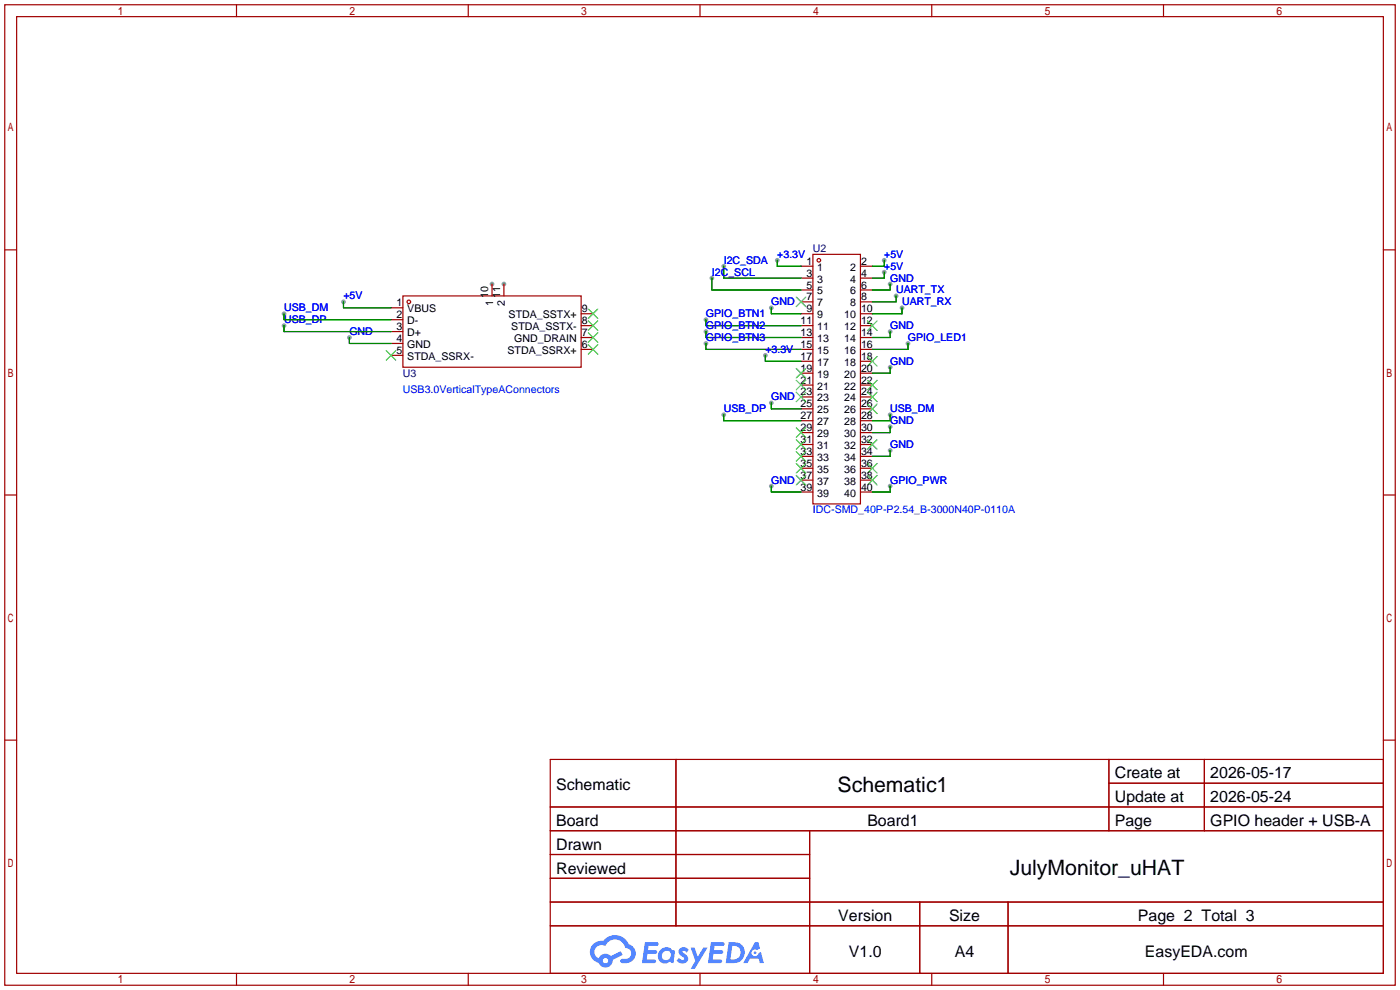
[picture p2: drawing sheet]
<svg xmlns="http://www.w3.org/2000/svg" width="299mm" height="212mm" viewBox="0 0 299 212" stroke-linecap="round" stroke-linejoin="round" font-family="sans-serif">
<g fill="#999">
<circle cx="105.2" cy="60.7" r=".51"/>
<circle cx="107.7" cy="60.7" r=".51"/>
<circle cx="189" cy="55.6" r=".51"/>
<circle cx="189" cy="58.2" r=".51"/>
<circle cx="190.2" cy="60.7" r=".51"/>
<circle cx="164.8" cy="65.8" r=".51"/>
<circle cx="190.2" cy="70.9" r=".51"/>
<circle cx="190.2" cy="78.5" r=".51"/>
<circle cx="190.2" cy="91.2" r=".51"/>
<circle cx="164.8" cy="86.1" r=".51"/>
<circle cx="190.2" cy="96.3" r=".51"/>
<circle cx="164.8" cy="103.9" r=".51"/>
<circle cx="154.7" cy="56.9" r=".51"/>
<circle cx="152.1" cy="59.4" r=".51"/>
<circle cx="150.9" cy="68.3" r=".51"/>
<circle cx="150.9" cy="70.9" r=".51"/>
<circle cx="150.9" cy="73.4" r=".51"/>
<circle cx="194.1" cy="73.4" r=".51"/>
<circle cx="166.1" cy="55.6" r=".51"/>
<circle cx="163.6" cy="75.9" r=".51"/>
<circle cx="191.5" cy="63.2" r=".51"/>
<circle cx="192.8" cy="65.8" r=".51"/>
<circle cx="73.4" cy="64.5" r=".51"/>
<circle cx="74.7" cy="72.1" r=".51"/>
<circle cx="60.7" cy="69.6" r=".51"/>
<circle cx="60.7" cy="67.1" r=".51"/>
<circle cx="154.7" cy="88.6" r=".51"/>
<circle cx="190.2" cy="88.6" r=".51"/>
<circle cx="190.2" cy="103.9" r=".51"/>
</g>
<g fill="none" stroke="#a10000" stroke-width=".25">
<path d="M1 1h297.2v209.6h-297.2zM3.6 3.6h292.1v204.4h-292.1zM50.5 1v2.6M100.1 1v2.6M149.6 1v2.6M199.1 1v2.6M248.7 1v2.6M1 53.4h2.6M295.7 53.4h2.5M1 105.8h2.6M295.7 105.8h2.5M1 158.2h2.6"/>
<path d="M295.7 158.2h2.5M117.6 162.3h178.1v45.7h-178.1zM117.6 172.5h178.1M117.6 177.5h178.1M144.5 162.3v35.6M173 177.5v30.5M237 162.3v15.2M237 167.4h58.7M257.4 162.3v15.2M117.6 182.6h55.4M117.6 192.8h178.1M117.6 187.7h55.4"/>
<path d="M117.6 197.9h178.1M196.6 192.8v15.2M215.4 192.8v15.2M50.5 208v2.6M100.1 208v2.6M149.6 208v2.6M199.1 208v2.6M248.7 208v2.6"/>
</g>
<g fill="#5487ff">
<path d="M145.3 202.7a1.3 1.3 0 0 1 1.9 .3l-.4 .6a.54 .54 0 0 0-.9-.2l.1 .2a1.34 1.34 0 0 1 .9 1.8 1.47 1.47 0 0 1-2.3-.1l.5-.6 .8 .5a.31 .31 0 0 0 .4-.3 .31 .31 0 0 0-.3-.4 1.12 1.12 0 0 1-.7-1.8z"/>
<path d="M147.6 202.5h.9l.6 2 1.2-2h.9l-2.7 4.6h-.9l1-1.7z"/>
<path d="M137.8 201.4h1.7a1.31 1.31 0 0 1 1.2 .2 .4 .4 0 0 1-.3 .5l-1.8 .1-.1 .9h1.6a.4 .4 0 0 1 .4 .4 .4 .4 0 0 1-.5 .4h-1.6l-.2 1.2h1.4a.46 .46 0 0 1 .5 0 .46 .46 0 0 1 .1 .5l-.4 .2h-2.6z"/>
<path d="M151.9 201.4h1.7a1.32 1.32 0 0 1 1.2 .2 .39 .39 0 0 1-.3 .5l-1.8 .1-.1 .9h1.6a.4 .4 0 0 1 .4 .4 .4 .4 0 0 1-.4 .4h-1.7l-.2 1.2h1.4a.46 .46 0 0 1 .5 0 .46 .46 0 0 1 .1 .5l-.4 .2h-2.6z"/>
<path d="M161.3 201.4h.8l.3 1.3-.6 .4a.75 .75 0 0 0-1.1 .3 .75 .75 0 0 0 .5 1 .75 .75 0 0 0 .9-.7l.5-.2 .6 2.3h-.8l-.3-.9h-1.8l-.5 .9h-1z"/>
<path d="M155.7 201.4l-.6 4.4h1.5a2.27 2.27 0 0 0 2.6-2.2 2.27 2.27 0 0 0-2.7-2.2zM156.5 202.1a1.5 1.5 0 0 1 1.8 1.6 1.5 1.5 0 0 1-1.9 1.4h-.3z"/>
<path d="M141.2 203a1.6 1.6 0 0 0-.3 2.3 1.6 1.6 0 0 0 2.3 .2l.7 .3 .3-2.4-.1-.3-.5-.1a1.58 1.58 0 0 0-2.4 0zM141.8 203.5a.98 .98 0 0 1 1.6 .4 .98 .98 0 0 1-1.1 1.3 .94 .94 0 0 1-.9-.7 .94 .94 0 0 1 .4-1z"/>
<path d="M126.8 201.8a2.37 2.37 0 0 0 1.1 4 1.54 1.54 0 0 0 1.8 1 1.54 1.54 0 0 0 1.2-1.6l2.2-1.1-.5-.8-2 1a1.57 1.57 0 0 0-2.7 .5 1.5 1.5 0 0 1-.7-2.1 1.5 1.5 0 0 1 2.2-.5 2.23 2.23 0 0 1 2.3-1.4 2.23 2.23 0 0 1 2 1.8 1.16 1.16 0 0 1 1.2 1.1 1.16 1.16 0 0 1-1.1 1.2h-.7a.47 .47 0 0 0-.5 .4 .47 .47 0 0 0 .4 .5 2.17 2.17 0 0 0 2.5-.9 2.17 2.17 0 0 0-.3-2.7l-.8-.4a3.2 3.2 0 0 0-5.5-.7l-1.1 .1zM128.8 205.3a.6 .6 0 0 1 1.2 0 .6 .6 0 0 1-1.2 0z"/>
<circle cx="161.4" cy="203.6" r=".28"/>
</g>
<g fill="none" stroke="#a10000" stroke-width=".25">
<path d="M171.2 56.9h2.5M171.2 59.4h2.5M173.7 54.4h10.2v53.3h-10.2zM183.9 56.9h2.5M183.9 59.4h2.5M83.6 65.8h2.5M83.6 68.3h2.5M83.6 70.9h2.5M83.6 73.4h2.5M83.6 75.9h2.5M86.1 63.2h38.1v15.3h-38.1zM105.2 60.7v2.5"/>
<path d="M107.7 60.7v2.5M124.2 67.1h2.5M124.2 69.6h2.5M124.2 72.1h2.5M124.2 74.7h2.5M171.2 62h2.5M171.2 64.5h2.5M171.2 67.1h2.5M171.2 69.6h2.5M171.2 72.1h2.5M171.2 74.7h2.5M171.2 77.2h2.5"/>
<path d="M171.2 79.8h2.5M183.9 62h2.5M183.9 64.5h2.5M183.9 67.1h2.5M183.9 69.6h2.5M183.9 72.1h2.5M183.9 74.7h2.5M183.9 77.2h2.5M183.9 79.8h2.5M171.2 97.5h2.5M171.2 95h2.5M171.2 92.5h2.5"/>
<path d="M171.2 89.9h2.5M171.2 87.4h2.5M171.2 84.8h2.5M171.2 82.3h2.5M183.9 97.5h2.5M183.9 95h2.5M183.9 92.5h2.5M183.9 89.9h2.5M183.9 87.4h2.5M183.9 84.8h2.5M183.9 82.3h2.5M171.2 105.2h2.5"/>
<path d="M171.2 102.6h2.5M171.2 100.1h2.5M183.9 105.2h2.5M183.9 102.6h2.5M183.9 100.1h2.5"/>
<circle cx="175" cy="55.6" r=".38"/>
<circle cx="87.4" cy="64.5" r=".38"/>
</g>
<g fill="none" stroke="#3c3" stroke-width=".25">
<path d="M82.5 74.9l2.1 2.1M84.6 74.9l-2.1 2.1M125.7 73.7l2.1 2M125.7 71.1l2.1 2.1M125.7 68.6l2.1 2M125.7 66l2.1 2.1M127.8 73.7l-2.1 2M127.8 71.1l-2.1 2.1M127.8 68.6l-2.1 2M127.8 66l-2.1 2.1M170.2 78.7l2 2.1M170.2 63.5l2 2"/>
<path d="M172.2 78.7l-2 2.1M172.2 63.5l-2 2M185.4 68.6l2.1 2M185.4 76.2l2.1 2M187.5 68.6l-2.1 2M187.5 76.2l-2.1 2M170.2 99.1l2 2M170.2 96.5l2 2.1M170.2 94l2 2M170.2 91.4l2 2.1M170.2 83.8l2 2.1M170.2 81.3l2 2"/>
<path d="M172.2 99.1l-2 2M172.2 96.5l-2 2.1M172.2 94l-2 2M172.2 83.8l-2 2.1M172.2 91.4l-2 2.1M172.2 81.3l-2 2M185.4 99.1l2.1 2M185.4 81.3l2.1 2M185.4 94l2.1 2M185.4 83.8l2.1 2.1M185.4 86.4l2.1 2M187.5 86.4l-2.1 2"/>
<path d="M187.5 83.8l-2.1 2.1M187.5 81.3l-2.1 2M187.5 94l-2.1 2M187.5 99.1l-2.1 2M170.2 101.6l2 2M172.2 101.6l-2 2M185.4 101.6l2.1 2M187.5 101.6l-2.1 2"/>
</g>
<g fill="none" stroke="#008700" stroke-width=".25">
<path d="M152.1 59.4v2.6h19.1M154.7 56.9v2.5h16.5M166.1 55.6v1.3h5.1M189 55.6v1.3h-2.6M189 58.2v1.2h-2.6M60.7 69.6v1.3h22.9M60.7 67.1v1.2h22.9M73.4 64.5v1.3h10.2M74.7 72.1v1.3h8.9M150.9 70.9v1.2h20.3M150.9 68.3v1.3h20.3M150.9 73.4v1.3h20.3"/>
<path d="M163.6 75.9v1.3h7.6M164.8 65.8v1.3h6.4M190.2 60.7v1.3h-3.8M190.2 70.9v1.2h-3.8M190.2 78.5v1.3h-3.8M191.5 63.2v1.3h-5.1M192.8 65.8v1.3h-6.4M194.1 73.4v1.3h-7.7M154.7 88.6v1.3h16.5M164.8 86.1v1.3h6.4M190.2 88.6v1.3h-3.8M190.2 91.2v1.3h-3.8"/>
<path d="M190.2 96.3v1.2h-3.8M164.8 103.9v1.3h6.4M190.2 103.9v1.3h-3.8"/>
</g>
<g font-size="4.5">
<text x="179" y="169.2">Schematic1</text>
<text x="215.8" y="187">JulyMonitor_uHAT</text>
</g>
<g font-size="3.4">
<text x="238.3" y="166.4">Create at</text>
<text x="258.7" y="166.4">2026-05-17</text>
<text x="118.9" y="168.9">Schematic</text>
<text x="238.3" y="171.4">Update at</text>
<text x="258.7" y="171.4">2026-05-24</text>
<text x="118.9" y="176.5">Board</text>
<text x="185.4" y="176.5">Board1</text>
<text x="238.3" y="176.5">Page</text>
<text x="258.7" y="176.5">GPIO header + USB-A</text>
<text x="118.9" y="181.6">Drawn</text>
<text x="118.9" y="186.7">Reviewed</text>
<text x="179.2" y="196.8">Version</text>
<text x="202.8" y="196.8">Size</text>
<text x="243.2" y="196.8">Page 2 Total 3</text>
<text x="181.4" y="204.5">V1.0</text>
<text x="204.1" y="204.5">A4</text>
<text x="244.7" y="204.5">EasyEDA.com</text>
</g>
<g font-size="2.3" fill="#000080">
<text x="173.7" y="53.8">U2</text>
<text x="86.1" y="80.5">U3</text>
</g>
<g font-size="2.3" fill="#00f">
<text x="152.1" y="58.9">I2C_SCL</text>
<text x="154.7" y="56.4">I2C_SDA</text>
<text x="166.1" y="55.1">+3.3V</text>
<text x="189" y="55.1">+5V</text>
<text x="189" y="57.6">+5V</text>
<text x="73.4" y="64">+5V</text>
<text x="164.8" y="65.2">GND</text>
<text x="190.2" y="60.2">GND</text>
<text x="191.5" y="62.7">UART_TX</text>
<text x="192.8" y="65.2">UART_RX</text>
<text x="60.7" y="69.1">USB_DP</text>
<text x="60.7" y="66.5">USB_DM</text>
<text x="74.7" y="71.6">GND</text>
<text x="150.9" y="67.8">GPIO_BTN1</text>
<text x="150.9" y="70.3">GPIO_BTN2</text>
<text x="190.2" y="70.3">GND</text>
<text x="150.9" y="72.9">GPIO_BTN3</text>
<text x="163.6" y="75.4">+3.3V</text>
<text x="190.2" y="77.9">GND</text>
<text x="194.1" y="72.9">GPIO_LED1</text>
<text x="86.1" y="84">USB3.0VerticalTypeAConnectors</text>
<text x="154.7" y="88.1">USB_DP</text>
<text x="164.8" y="85.6">GND</text>
<text x="190.2" y="88.1">USB_DM</text>
<text x="190.2" y="90.6">GND</text>
<text x="190.2" y="95.7">GND</text>
<text x="164.8" y="103.3">GND</text>
<text x="190.2" y="103.3">GPIO_PWR</text>
<text x="173.7" y="109.7">IDC-SMD_40P-P2.54_B-3000N40P-0110A</text>
</g>
<g font-size="2.3">
<text x="172.3" y="59.1">3</text>
<text x="172.3" y="56.6">1</text>
<text x="174.7" y="57.9">1</text>
<text x="181.7" y="57.9">2</text>
<text x="184" y="56.6">2</text>
<text x="184" y="59.1">4</text>
<text x="84.7" y="65.5">1</text>
<text x="104.4" y="63.7" transform="rotate(-90 104.4 63.7)">10</text>
<text x="105.4" y="65.5" transform="rotate(-90 105.4 65.5)">1</text>
<text x="106.9" y="63.7" transform="rotate(-90 106.9 63.7)">11</text>
<text x="107.9" y="65.5" transform="rotate(-90 107.9 65.5)">2</text>
<text x="172.3" y="64.2">7</text>
<text x="172.3" y="61.7">5</text>
<text x="174.7" y="65.5">7</text>
<text x="174.7" y="62.9">5</text>
<text x="174.7" y="60.4">3</text>
<text x="181.7" y="60.4">4</text>
<text x="181.7" y="62.9">6</text>
<text x="181.7" y="65.5">8</text>
<text x="184" y="61.7">6</text>
<text x="184" y="64.2">8</text>
<text x="84.7" y="68">2</text>
<text x="84.7" y="70.6">3</text>
<text x="87" y="66.7">VBUS</text>
<text x="87" y="69.3">D-</text>
<text x="87" y="71.8">D+</text>
<text x="108.7" y="68">STDA_SSTX+</text>
<text x="109.3" y="70.6">STDA_SSTX-</text>
<text x="124.3" y="71.8">7</text>
<text x="124.3" y="69.3">8</text>
<text x="124.3" y="66.7">9</text>
<text x="171.1" y="71.8">13</text>
<text x="171.1" y="69.3">11</text>
<text x="172.3" y="66.7">9</text>
<text x="174.7" y="70.6">11</text>
<text x="174.7" y="68">9</text>
<text x="180.4" y="68">10</text>
<text x="180.4" y="70.6">12</text>
<text x="184" y="66.7">10</text>
<text x="184" y="69.3">12</text>
<text x="184" y="71.8">14</text>
<text x="84.7" y="73.1">4</text>
<text x="84.7" y="75.6">5</text>
<text x="87" y="74.4">GND</text>
<text x="87" y="76.9">STDA_SSRX-</text>
<text x="108.5" y="75.6">STDA_SSRX+</text>
<text x="109.9" y="73.1">GND_DRAIN</text>
<text x="124.3" y="74.4">6</text>
<text x="171.1" y="76.9">17</text>
<text x="171.1" y="74.4">15</text>
<text x="174.7" y="75.6">15</text>
<text x="174.7" y="73.1">13</text>
<text x="180.4" y="73.1">14</text>
<text x="180.4" y="75.6">16</text>
<text x="184" y="74.4">16</text>
<text x="184" y="76.9">18</text>
<text x="171.1" y="82">21</text>
<text x="171.1" y="79.4">19</text>
<text x="174.7" y="83.3">21</text>
<text x="174.7" y="80.7">19</text>
<text x="174.7" y="78.2">17</text>
<text x="180.4" y="78.2">18</text>
<text x="180.4" y="80.7">20</text>
<text x="180.4" y="83.3">22</text>
<text x="184" y="79.4">20</text>
<text x="184" y="82">22</text>
<text x="171.1" y="89.6">27</text>
<text x="171.1" y="87.1">25</text>
<text x="171.1" y="84.5">23</text>
<text x="174.7" y="88.3">25</text>
<text x="174.7" y="85.8">23</text>
<text x="180.4" y="85.8">24</text>
<text x="180.4" y="88.3">26</text>
<text x="184" y="84.5">24</text>
<text x="184" y="87.1">26</text>
<text x="184" y="89.6">28</text>
<text x="171.1" y="94.7">31</text>
<text x="171.1" y="92.1">29</text>
<text x="174.7" y="96">31</text>
<text x="174.7" y="93.4">29</text>
<text x="174.7" y="90.9">27</text>
<text x="180.4" y="90.9">28</text>
<text x="180.4" y="93.4">30</text>
<text x="180.4" y="96">32</text>
<text x="184" y="92.1">30</text>
<text x="184" y="94.7">32</text>
<text x="171.1" y="99.8">35</text>
<text x="171.1" y="97.2">33</text>
<text x="174.7" y="101">35</text>
<text x="174.7" y="98.5">33</text>
<text x="180.4" y="98.5">34</text>
<text x="180.4" y="101">36</text>
<text x="184" y="97.2">34</text>
<text x="184" y="99.8">36</text>
<text x="171.1" y="104.8">39</text>
<text x="171.1" y="102.3">37</text>
<text x="174.7" y="106.1">39</text>
<text x="174.7" y="103.6">37</text>
<text x="180.4" y="103.6">38</text>
<text x="180.4" y="106.1">40</text>
<text x="184" y="102.3">38</text>
<text x="184" y="104.8">40</text>
</g>
</svg>
